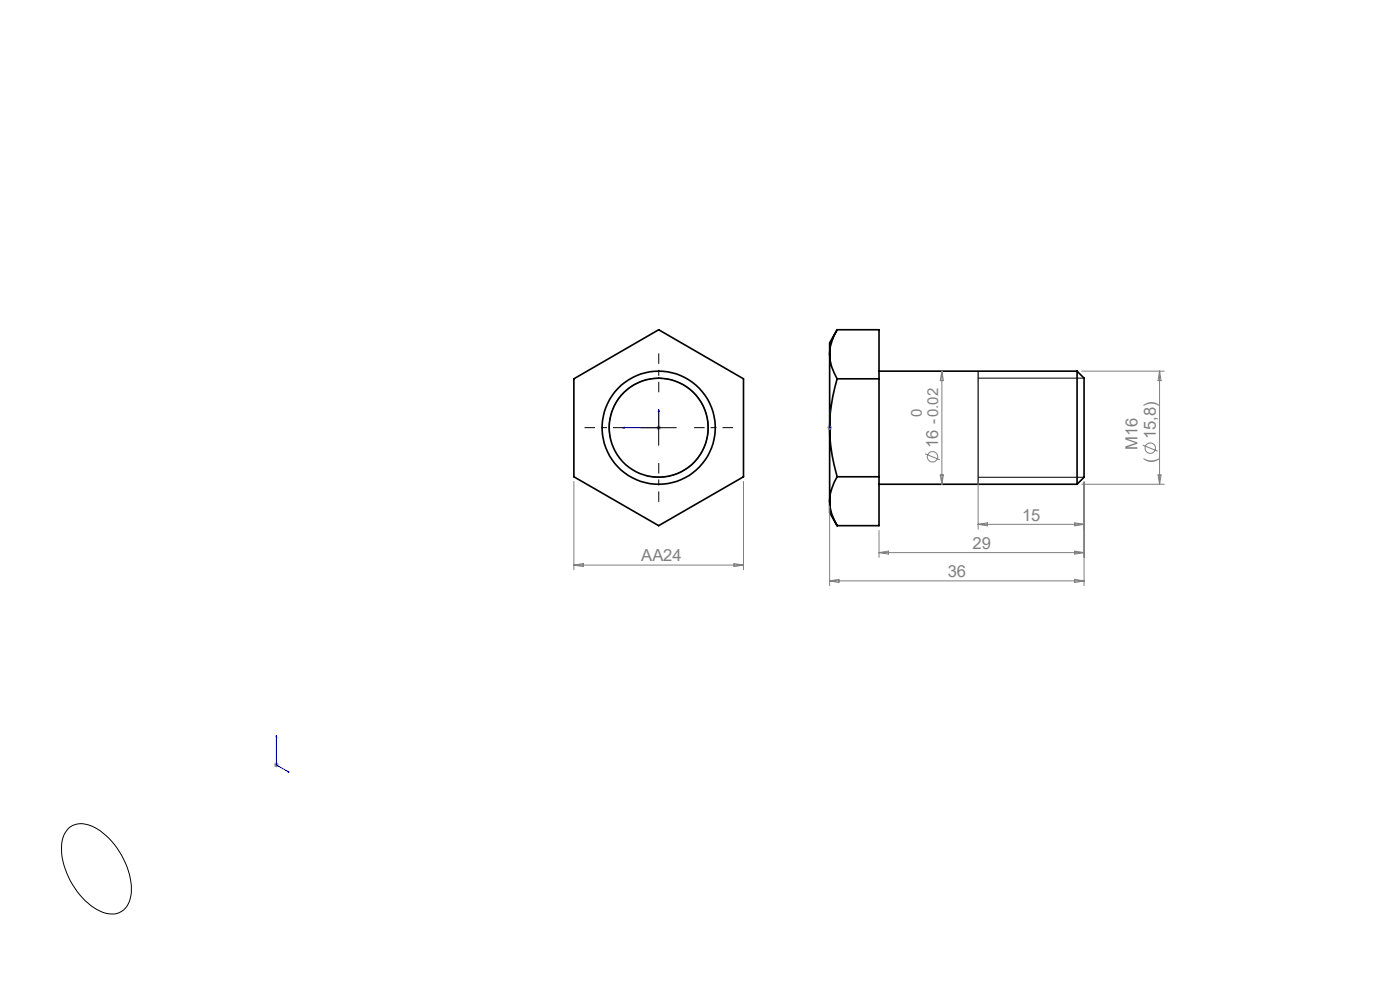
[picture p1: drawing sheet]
<svg xmlns="http://www.w3.org/2000/svg" width="297mm" height="210mm" viewBox="0 0 297 210" stroke-linecap="round" stroke-linejoin="round" font-family="sans-serif">
<g fill="none" stroke="#000" stroke-width=".35">
<path d="M176 75.1a10.4 10.4 0 0 0 1.6 5.3M176 75.1v15.6M177.6 69.9a10.9 10.9 0 0 0-1.6 5.2M177.6 69.9l-1.6 2.8v2.4M177.6 69.9h8.9v41.6h-8.9M186.5 78.7h42M228.5 78.7v24M228.5 78.7l1.5 1.5v21l-1.5 1.5M121.7 80.4l18-10.5 18 10.5v20.7l-18 10.4-18-10.4zM176 90.7a37.1 37.1 0 0 0 1.6 10.4M176 90.7v15.6M177.6 80.4a37.6 37.6 0 0 0-1.6 10.3"/>
<path d="M177.6 80.4h8.9M176 106.3a10.1 10.1 0 0 0 1.6 5.2M176 106.3v2.4l1.6 2.8M177.6 101.1a10.9 10.9 0 0 0-1.6 5.2M177.6 101.1h8.9M186.5 102.7h42"/>
<circle cx="139.7" cy="90.7" r="12"/>
<circle cx="139.7" cy="90.7" r="10.5"/>
</g>
<g fill="none" stroke="#808080" stroke-width=".21">
<path d="M199.8 78.7l.3 2h-.6zM199.8 78.7v24M229.5 78.7h17.5M246 78.7v24M246 78.7l.3 2h-.6zM139.2 90.7h1M139.4 90.4l.7 .7M139.7 90.2v1M140.1 90.4l-.7 .7M175.5 90.7h1M175.6 90.4l.8 .7M176 90.2v1"/>
<path d="M176.4 90.4l-.8 .7M196.3 96.3l3.1 1.2M242.4 94.4l3.2 1.3M121.7 102.1v18.8M121.7 119.9h36M121.7 119.9l2-.4v.7zM155.7 119.5l2 .4-2 .3zM157.7 102.1v18.8M176 107.3v16.9M186.5 112.5v5.7M186.5 117.2h43.5M186.5 117.2l2-.3v.6z"/>
<path d="M199.5 100.7h.6l-.3 2zM207.5 102.2v10M207.5 111.2h22.5M207.5 111.2l2-.3v.6zM228 110.9l2 .3-2 .3zM228 116.9l2 .3-2 .3zM229.5 102.7h17.5M230 102.2v22M245.7 100.7h.6l-.3 2zM176 123.2h54M176 123.2l2-.3v.7zM228 122.9l2 .3-2 .4z"/>
<path d="M58.1 162.3h1M58.3 161.9l.7 .7M58.6 161.8v1M59 161.9l-.7 .7"/>
<circle cx="197.8" cy="96.9" r="1.09"/>
<circle cx="244" cy="95.1" r="1.12"/>
</g>
<path d="M129.6 93.4a10.5 10.5 0 0 1 9.2-13.1 10.5 10.5 0 0 1 11.4 11.3 10.5 10.5 0 0 1-13.2 9.3M136 90.7h7.5M139.7 87v7.5M207.5 80.2h22.5M207.5 101.2h22.5M14.5 175.7a4.6 4.6 0 0 1 5.5-.2 16.1 16.1 0 0 1 7.9 13.8 4.5 4.5 0 0 1-3.6 4.6 8.8 8.8 0 0 1-6.8-3.4 16.1 16.1 0 0 1-4.4-11.5l.5-1.9z" fill="none" stroke="#000" stroke-width=".21"/>
<path d="M207.5 78.7v24" fill="none" stroke="#000" stroke-width=".25"/>
<path d="M132 90.7l.4-.1v.2zM139.7 86.9l.1 .4h-.2zM139.7 86.9v3.8h-7.7M176 86.9v.4v-.4M176 90.6v.2zM176 90.7h.1M176 86.9v3.8M58.6 156l.1 .3-.1-.1zM58.6 156v6.3l2.7 1.5M61.1 163.6l.2 .2h-.2z" fill="none" stroke="#00f" stroke-width=".21"/>
<path d="M132.3 90.7h-8.3M139.8 83.2v-8.2M139.8 98.2v8.3M147.3 90.7h8.2" fill="none" stroke="#000" stroke-width=".21" stroke-dasharray="15.2 1.3 1.3 1.3" stroke-dashoffset="13" stroke-linecap="butt"/>
<g fill="#00f">
<path d="M176 86.9v.4zM176 90.6v.2z"/>
<path d="M61.1 163.6l.2 .2h-.2zM58.6 156l.1 .3-.1-.1z"/>
<path d="M139.7 86.9l.1 .4h-.2zM132 90.7l.4-.1v.2z"/>
</g>
<g font-size="3.5" fill="#808080">
<text x="199" y="95.1" transform="rotate(-90 199 95.1)">16 -0.02</text>
<text x="241.3" y="95.5" transform="rotate(-90 241.3 95.5)">M16</text>
<text x="245.2" y="93.2" transform="rotate(-90 245.2 93.2)">15,8)</text>
<text x="245.2" y="98.1" transform="rotate(-90 245.2 98.1)">(</text>
<text x="216.8" y="110.4">15</text>
<text x="136" y="119.1">AA24</text>
<text x="206.3" y="116.4">29</text>
<text x="201.1" y="122.4">36</text>
</g>
<text font-size="3.2" fill="#808080" x="195.5" y="88.5" transform="rotate(-90 195.5 88.5)">0</text>
</svg>
